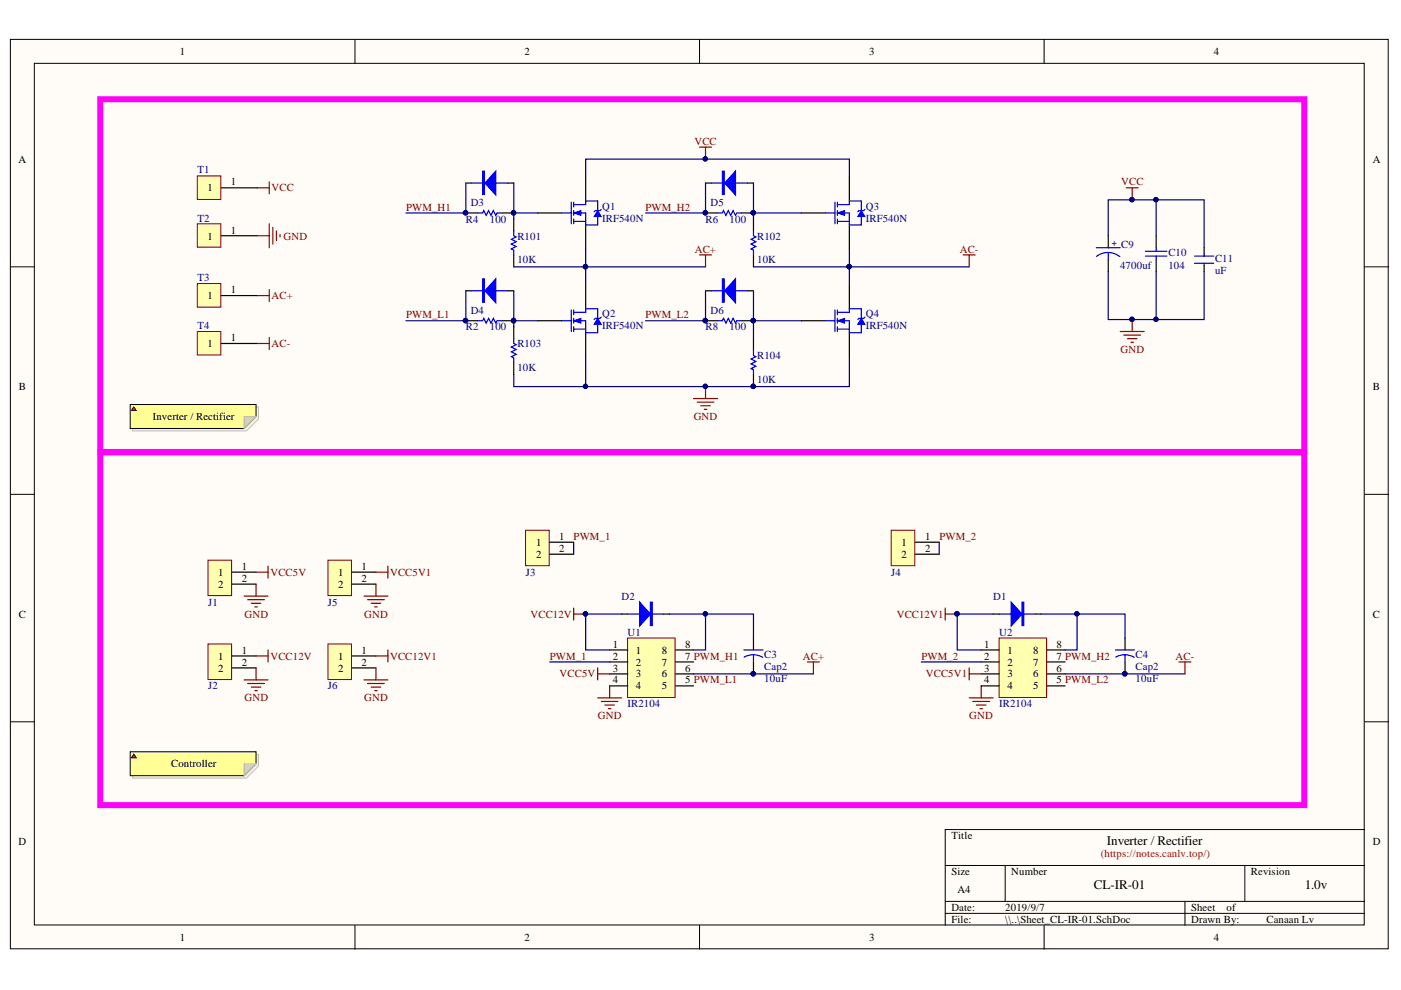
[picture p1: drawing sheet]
# Altium schematic sheet Sheet_CL-IR-01.SchDoc: Inverter / Rectifier
size A4; Author: Canaan Lv; DocumentNumber: CL-IR-01; Revision: 1.0v

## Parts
C3  Cap2  value 10uF  [CZ0.50/25V47U]
C4  Cap2  value 10uF  [CZ0.50/25V47U]
C9  电解电容  [CZ16X25]  (value not drawn)
C10  普通电容  [C1206]  (value not drawn)
C11  uF  [C0.254]
D1  DO-41  [DO-41-2]  (value not drawn)
D2  DO-41  [DO-41-2]  (value not drawn)
D3  0805D  [0805D]  (value not drawn)
D4  0805D  [0805D]  (value not drawn)
D5  0805D  [0805D]  (value not drawn)
D6  0805D  [0805D]  (value not drawn)
J1  SIP-2  [2.54XH接插件2P]  (value not drawn)
J2  SIP-2  [2.54XH接插件2P]  (value not drawn)
J3  SIP-2  [2.54XH接插件2P]  (value not drawn)
J4  SIP-2  [2.54XH接插件2P]  (value not drawn)
J5  SIP-2  [2.54XH接插件2P]  (value not drawn)
J6  SIP-2  [2.54XH接插件2P]  (value not drawn)
Q1  IRF540N  [TO-220AB]
Q2  IRF540N  [TO-220AB]
Q3  IRF540N  [TO-220AB]
Q4  IRF540N  [TO-220AB]
R2  value 100  [R1206]
R4  value 100  [R1206]
R6  value 100  [R1206]
R8  value 100  [R1206]
R101  value 10K  [R1206]
R102  value 10K  [R1206]
R103  value 10K  [R1206]
R104  value 10K  [R1206]
T1  (no value)  [香蕉接线柱Red_6mm]
T2  (no value)  [香蕉接线柱Red_6mm]
T3  (no value)  [香蕉接线柱Red_6mm]
T4  (no value)  [香蕉接线柱Red_6mm]
U1  IR2104  [SOP8]
U2  IR2104  [SOP8]

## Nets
AC+: C3.2 Q1.3(S) Q2.2(D) R101.1 T3.1 U1.6
AC-: C4.2 Q3.3(S) Q4.2(D) R102.1 T4.1 U2.6
GND: C9.2 C10.2 C11.2 J1.2 J2.2 J5.2 J6.2 Q2.3(S) Q4.3(S) R103.2 R104.2 T2.1 U1.4 U2.4
VCC: C9.1 C10.1 C11.1 Q1.2(D) Q3.2(D) T1.1
VCC5V: J1.1 U1.3
VCC5V1: J5.1 U2.3
VCC12V: D2.A J2.1 U1.1
VCC12V1: D1.A J6.1 U2.1
PWM_1: J3.1 J3.2 U1.2
PWM_2: J4.1 J4.2 U2.2
PWM_H1: D3.K R4.1 U1.7
PWM_H2: D5.K R6.1 U2.7
PWM_L1: D4.K R2.1 U1.5
PWM_L2: D6.K R8.1 U2.5
NetC3_1: C3.1 D2.K U1.8
NetC4_1: C4.1 D1.K U2.8
NetD3_A: D3.A Q1.1(G) R4.2 R101.2
NetD4_A: D4.A Q2.1(G) R2.2 R103.1
NetD5_A: D5.A Q3.1(G) R6.2 R102.2
NetD6_A: D6.A Q4.1(G) R8.2 R104.1

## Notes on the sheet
- Inverter / Rectifier
- Controller
- (https://notes.canlv.top/)
